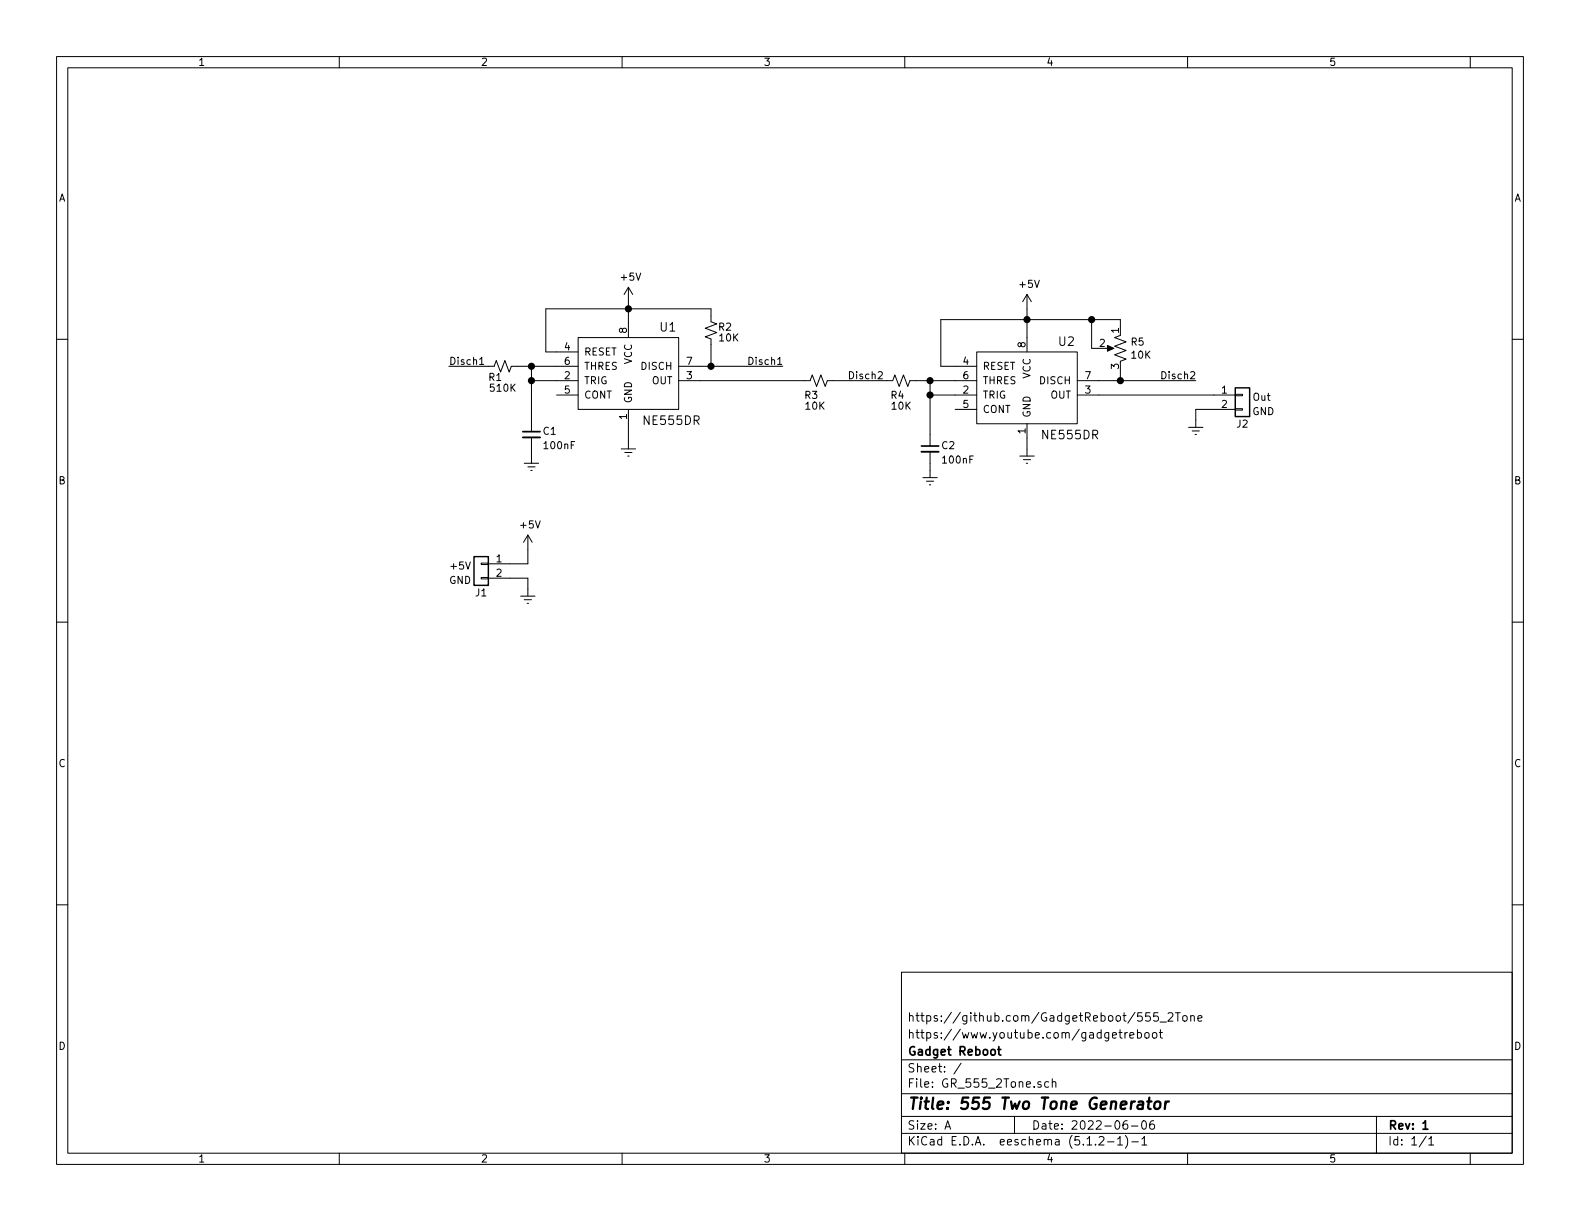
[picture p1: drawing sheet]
EESchema Schematic File Version 4
LIBS:GR_555_2Tone-cache
EELAYER 29 0
EELAYER END
$Descr A 11000 8500
encoding utf-8
Sheet 1 1
Title "555 Two Tone Generator"
Date "2022-06-06"
Rev "1"
Comp "Gadget Reboot"
Comment1 "https://www.youtube.com/gadgetreboot"
Comment2 "https://github.com/GadgetReboot/555_2Tone"
Comment3 ""
Comment4 ""
$EndDescr
$Comp
L dk_Clock-Timing-Programmable-Timers-and-Oscillators:NE555DR U1
U 1 1
P 4375 2350
F 0 "U1" H 4650 2425 60  0000 C CNN
F 1 "NE555DR" H 4675 1775 60  0000 C CNN
F 2 "digikey-footprints:SOIC-8_W3.9mm" H 4575 2550 60  0001 L CNN
F 3 "http://www.ti.com/general/docs/suppproductinfo.tsp?distId=10&gotoUrl=http%3A%2F%2Fwww.ti.com%2Flit%2Fgpn%2Fne555" H 4575 2650 60  0001 L CNN
F 4 "296-6501-1-ND" H 4575 2750 60  0001 L CNN "Digi-Key_PN"
F 5 "NE555DR" H 4575 2850 60  0001 L CNN "MPN"
F 6 "Integrated Circuits (ICs)" H 4575 2950 60  0001 L CNN "Category"
F 7 "Clock/Timing - Programmable Timers and Oscillators" H 4575 3050 60  0001 L CNN "Family"
F 8 "http://www.ti.com/general/docs/suppproductinfo.tsp?distId=10&gotoUrl=http%3A%2F%2Fwww.ti.com%2Flit%2Fgpn%2Fne555" H 4575 3150 60  0001 L CNN "DK_Datasheet_Link"
F 9 "/product-detail/en/texas-instruments/NE555DR/296-6501-1-ND/372490" H 4575 3250 60  0001 L CNN "DK_Detail_Page"
F 10 "IC OSC SGL TIMER 100KHZ 8-SOIC" H 4575 3350 60  0001 L CNN "Description"
F 11 "Texas Instruments" H 4575 3450 60  0001 L CNN "Manufacturer"
F 12 "Active" H 4575 3550 60  0001 L CNN "Status"
	1    4375 2350
	1    0    0    -1  
$EndComp
$Comp
L dk_Clock-Timing-Programmable-Timers-and-Oscillators:NE555DR U2
U 1 1
P 7150 2450
F 0 "U2" H 7425 2525 60  0000 C CNN
F 1 "NE555DR" H 7450 1875 60  0000 C CNN
F 2 "digikey-footprints:SOIC-8_W3.9mm" H 7350 2650 60  0001 L CNN
F 3 "http://www.ti.com/general/docs/suppproductinfo.tsp?distId=10&gotoUrl=http%3A%2F%2Fwww.ti.com%2Flit%2Fgpn%2Fne555" H 7350 2750 60  0001 L CNN
F 4 "296-6501-1-ND" H 7350 2850 60  0001 L CNN "Digi-Key_PN"
F 5 "NE555DR" H 7350 2950 60  0001 L CNN "MPN"
F 6 "Integrated Circuits (ICs)" H 7350 3050 60  0001 L CNN "Category"
F 7 "Clock/Timing - Programmable Timers and Oscillators" H 7350 3150 60  0001 L CNN "Family"
F 8 "http://www.ti.com/general/docs/suppproductinfo.tsp?distId=10&gotoUrl=http%3A%2F%2Fwww.ti.com%2Flit%2Fgpn%2Fne555" H 7350 3250 60  0001 L CNN "DK_Datasheet_Link"
F 9 "/product-detail/en/texas-instruments/NE555DR/296-6501-1-ND/372490" H 7350 3350 60  0001 L CNN "DK_Detail_Page"
F 10 "IC OSC SGL TIMER 100KHZ 8-SOIC" H 7350 3450 60  0001 L CNN "Description"
F 11 "Texas Instruments" H 7350 3550 60  0001 L CNN "Manufacturer"
F 12 "Active" H 7350 3650 60  0001 L CNN "Status"
	1    7150 2450
	1    0    0    -1  
$EndComp
$Comp
L Device:R_Small_US R2
U 1 1
P 4950 2300
F 0 "R2" H 5100 2325 50  0000 R CNN
F 1 "10K" H 5150 2250 50  0000 R CNN
F 2 "Resistor_SMD:R_0805_2012Metric_Pad1.15x1.40mm_HandSolder" H 4950 2300 50  0001 C CNN
F 3 "~" H 4950 2300 50  0001 C CNN
	1    4950 2300
	1    0    0    -1  
$EndComp
$Comp
L Device:C_Small C1
U 1 1
P 3700 3025
F 0 "C1" H 3775 3050 50  0000 L CNN
F 1 "100nF" H 3775 2950 50  0000 L CNN
F 2 "Capacitor_SMD:C_0805_2012Metric_Pad1.15x1.40mm_HandSolder" H 3700 3025 50  0001 C CNN
F 3 "~" H 3700 3025 50  0001 C CNN
	1    3700 3025
	1    0    0    -1  
$EndComp
$Comp
L power:GNDREF #PWR05
U 1 1
P 4375 3075
F 0 "#PWR05" H 4375 2825 50  0001 C CNN
F 1 "GNDREF" H 4625 2800 50  0001 C CNN
F 2 "" H 4375 3075 50  0001 C CNN
F 3 "" H 4375 3075 50  0001 C CNN
	1    4375 3075
	-1   0    0    -1  
$EndComp
$Comp
L power:+5V #PWR04
U 1 1
P 4375 2100
F 0 "#PWR04" H 4375 1950 50  0001 C CNN
F 1 "+5V" H 4390 2273 50  0000 C CNN
F 2 "" H 4375 2100 50  0001 C CNN
F 3 "" H 4375 2100 50  0001 C CNN
	1    4375 2100
	1    0    0    -1  
$EndComp
$Comp
L Connector_Generic:Conn_01x02 J1
U 1 1
P 3350 3925
F 0 "J1" H 3350 3725 50  0000 C CNN
F 1 "Conn_01x02" H 3430 3826 50  0001 L CNN
F 2 "Connector_PinHeader_2.54mm:PinHeader_1x02_P2.54mm_Vertical" H 3350 3925 50  0001 C CNN
F 3 "~" H 3350 3925 50  0001 C CNN
	1    3350 3925
	-1   0    0    -1  
$EndComp
$Comp
L power:+5V #PWR07
U 1 1
P 7150 2150
F 0 "#PWR07" H 7150 2000 50  0001 C CNN
F 1 "+5V" H 7165 2323 50  0000 C CNN
F 2 "" H 7150 2150 50  0001 C CNN
F 3 "" H 7150 2150 50  0001 C CNN
	1    7150 2150
	1    0    0    -1  
$EndComp
Wire Wire Line
	4375 2100 4375 2150
Wire Wire Line
	3875 2450 3800 2450
Wire Wire Line
	3800 2450 3800 2150
Wire Wire Line
	3800 2150 4375 2150
Connection ~ 4375 2150
Wire Wire Line
	4375 2150 4375 2250
Wire Wire Line
	7150 2350 7150 2225
Wire Wire Line
	6650 2550 6550 2550
Wire Wire Line
	6550 2550 6550 2225
Wire Wire Line
	6550 2225 7150 2225
Connection ~ 7150 2225
Wire Wire Line
	7150 2225 7150 2150
$Comp
L power:GNDREF #PWR08
U 1 1
P 7150 3125
F 0 "#PWR08" H 7150 2875 50  0001 C CNN
F 1 "GNDREF" H 7400 2850 50  0001 C CNN
F 2 "" H 7150 3125 50  0001 C CNN
F 3 "" H 7150 3125 50  0001 C CNN
	1    7150 3125
	-1   0    0    -1  
$EndComp
Wire Wire Line
	7150 3125 7150 3050
Wire Wire Line
	4375 3075 4375 2950
Wire Wire Line
	4950 2200 4950 2150
Wire Wire Line
	4950 2150 4375 2150
Wire Wire Line
	4875 2550 4950 2550
Wire Wire Line
	4950 2550 4950 2400
$Comp
L Device:R_Small_US R1
U 1 1
P 3500 2550
F 0 "R1" V 3575 2550 50  0000 R CNN
F 1 "510K" V 3650 2650 50  0000 R CNN
F 2 "Resistor_SMD:R_0805_2012Metric_Pad1.15x1.40mm_HandSolder" H 3500 2550 50  0001 C CNN
F 3 "~" H 3500 2550 50  0001 C CNN
	1    3500 2550
	0    1    1    0   
$EndComp
Text Label 5200 2550 0    50   ~ 0
Disch1
Wire Wire Line
	3600 2550 3700 2550
Wire Wire Line
	3875 2650 3700 2650
Wire Wire Line
	3700 2650 3700 2550
Connection ~ 3700 2550
Wire Wire Line
	3700 2550 3875 2550
Wire Wire Line
	3400 2550 3125 2550
Text Label 3125 2550 0    50   ~ 0
Disch1
Wire Wire Line
	4950 2550 5450 2550
Connection ~ 4950 2550
$Comp
L power:GNDREF #PWR03
U 1 1
P 3700 3175
F 0 "#PWR03" H 3700 2925 50  0001 C CNN
F 1 "GNDREF" H 3950 2900 50  0001 C CNN
F 2 "" H 3700 3175 50  0001 C CNN
F 3 "" H 3700 3175 50  0001 C CNN
	1    3700 3175
	-1   0    0    -1  
$EndComp
Wire Wire Line
	3700 3175 3700 3125
Wire Wire Line
	3700 2925 3700 2650
Connection ~ 3700 2650
$Comp
L Device:R_POT_US R5
U 1 1
P 7800 2425
F 0 "R5" H 7732 2471 50  0000 R CNN
F 1 "10K" H 7732 2380 50  0000 R CNN
F 2 "Potentiometer_THT:Potentiometer_Bourns_3266Y_Vertical" H 7800 2425 50  0001 C CNN
F 3 "~" H 7800 2425 50  0001 C CNN
	1    7800 2425
	-1   0    0    -1  
$EndComp
Wire Wire Line
	7650 2650 7800 2650
Wire Wire Line
	7800 2650 7800 2575
Wire Wire Line
	7800 2225 7800 2275
Wire Wire Line
	7650 2425 7600 2425
Wire Wire Line
	7600 2425 7600 2225
Connection ~ 7600 2225
Wire Wire Line
	7600 2225 7800 2225
$Comp
L power:+5V #PWR01
U 1 1
P 3675 3825
F 0 "#PWR01" H 3675 3675 50  0001 C CNN
F 1 "+5V" H 3690 3998 50  0000 C CNN
F 2 "" H 3675 3825 50  0001 C CNN
F 3 "" H 3675 3825 50  0001 C CNN
	1    3675 3825
	1    0    0    -1  
$EndComp
$Comp
L power:GNDREF #PWR02
U 1 1
P 3675 4100
F 0 "#PWR02" H 3675 3850 50  0001 C CNN
F 1 "GNDREF" H 3925 3825 50  0001 C CNN
F 2 "" H 3675 4100 50  0001 C CNN
F 3 "" H 3675 4100 50  0001 C CNN
	1    3675 4100
	-1   0    0    -1  
$EndComp
Wire Wire Line
	3550 3925 3675 3925
Wire Wire Line
	3675 3925 3675 3825
Wire Wire Line
	3550 4025 3675 4025
Wire Wire Line
	3675 4025 3675 4100
Text Notes 3125 3975 0    50   ~ 0
+5V
Text Notes 3125 4075 0    50   ~ 0
GND
$Comp
L Device:R_Small_US R3
U 1 1
P 5700 2650
F 0 "R3" V 5800 2650 50  0000 R CNN
F 1 "10K" V 5875 2700 50  0000 R CNN
F 2 "Resistor_SMD:R_0805_2012Metric_Pad1.15x1.40mm_HandSolder" H 5700 2650 50  0001 C CNN
F 3 "~" H 5700 2650 50  0001 C CNN
	1    5700 2650
	0    1    1    0   
$EndComp
Wire Wire Line
	4875 2650 5600 2650
Text Label 8075 2650 0    50   ~ 0
Disch2
Wire Wire Line
	7800 2650 8325 2650
Connection ~ 7800 2650
$Comp
L Device:C_Small C2
U 1 1
P 6475 3125
F 0 "C2" H 6550 3150 50  0000 L CNN
F 1 "100nF" H 6550 3050 50  0000 L CNN
F 2 "Capacitor_SMD:C_0805_2012Metric_Pad1.15x1.40mm_HandSolder" H 6475 3125 50  0001 C CNN
F 3 "~" H 6475 3125 50  0001 C CNN
	1    6475 3125
	1    0    0    -1  
$EndComp
$Comp
L Device:R_Small_US R4
U 1 1
P 6275 2650
F 0 "R4" V 6375 2675 50  0000 R CNN
F 1 "10K" V 6450 2725 50  0000 R CNN
F 2 "Resistor_SMD:R_0805_2012Metric_Pad1.15x1.40mm_HandSolder" H 6275 2650 50  0001 C CNN
F 3 "~" H 6275 2650 50  0001 C CNN
	1    6275 2650
	0    1    1    0   
$EndComp
Wire Wire Line
	6375 2650 6475 2650
Wire Wire Line
	6650 2750 6475 2750
Wire Wire Line
	6475 2750 6475 2650
Connection ~ 6475 2650
Wire Wire Line
	6475 2650 6650 2650
Text Label 5900 2650 0    50   ~ 0
Disch2
$Comp
L power:GNDREF #PWR06
U 1 1
P 6475 3275
F 0 "#PWR06" H 6475 3025 50  0001 C CNN
F 1 "GNDREF" H 6725 3000 50  0001 C CNN
F 2 "" H 6475 3275 50  0001 C CNN
F 3 "" H 6475 3275 50  0001 C CNN
	1    6475 3275
	-1   0    0    -1  
$EndComp
Wire Wire Line
	6475 3275 6475 3225
Wire Wire Line
	6475 3025 6475 2750
Connection ~ 6475 2750
$Comp
L Connector_Generic:Conn_01x02 J2
U 1 1
P 8650 2750
F 0 "J2" H 8650 2550 50  0000 C CNN
F 1 "Conn_01x02" H 8730 2651 50  0001 L CNN
F 2 "Connector_PinHeader_2.54mm:PinHeader_1x02_P2.54mm_Vertical" H 8650 2750 50  0001 C CNN
F 3 "~" H 8650 2750 50  0001 C CNN
	1    8650 2750
	1    0    0    -1  
$EndComp
$Comp
L power:GNDREF #PWR09
U 1 1
P 8325 2925
F 0 "#PWR09" H 8325 2675 50  0001 C CNN
F 1 "GNDREF" H 8575 2650 50  0001 C CNN
F 2 "" H 8325 2925 50  0001 C CNN
F 3 "" H 8325 2925 50  0001 C CNN
	1    8325 2925
	1    0    0    -1  
$EndComp
Wire Wire Line
	8450 2850 8325 2850
Wire Wire Line
	8325 2850 8325 2925
Text Notes 8850 2800 2    50   ~ 0
Out
Text Notes 8875 2900 2    50   ~ 0
GND
Wire Wire Line
	7650 2750 8450 2750
Wire Wire Line
	5800 2650 6175 2650
Wire Wire Line
	7150 2225 7600 2225
$EndSCHEMATC
